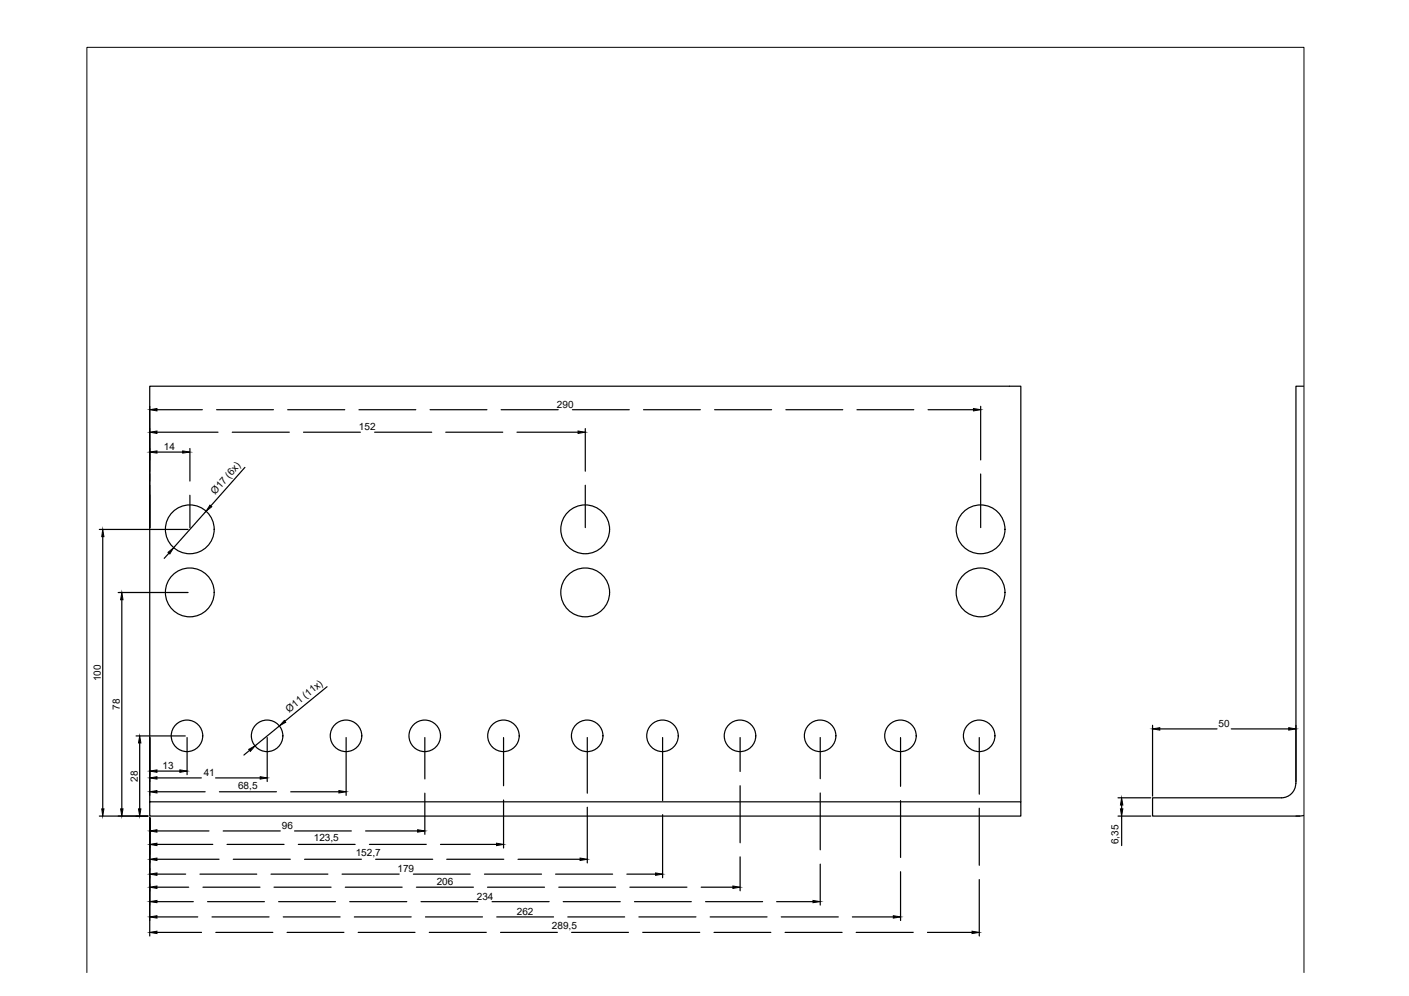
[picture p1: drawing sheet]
<svg xmlns="http://www.w3.org/2000/svg" width="297mm" height="210mm" viewBox="0 0 297 210" stroke-linecap="round" stroke-linejoin="round" font-family="sans-serif">
<!-- layer: 0 -->
<g fill="none" stroke="#000" stroke-width=".25">
<path d="M31.6 85.6v25.6M33.1 95.3h5.4M33.1 91.1h12.9M33.1 86.3h9.6M40 94.5v6.9M45.7 86.3h11.9M49 91.1h12M51.6 98.5l-7.2 8.1M60.6 86.3h12.1M64 91.1h12M75.7 86.3h12M79 91.1h12"/>
<path d="M90.7 86.3h11.9M94 91.1h12M105.6 86.3h12.1M109 91.1h12.9M120.7 86.3h12M123.4 90.3v9M135.7 86.3h11.9M150.7 86.3h12M165.7 86.3h12M180.7 86.3h11.9M195.7 86.3h9.5M206.7 85.6v11.3"/>
<path d="M206.7 99.9v11.3M274.9 81.4h-1.7v83.7M20.9 111.6h18.8M21.7 113.1v57.4M35.6 116.6l-1 1.1M40 104.4v6.8M43.4 107.8l-6.8 7.6M123.4 102.3v8.9M24.9 124.9h14.8M25.7 126.4v44.1M28.7 155.1h10.4M29.4 156.6v13.9"/>
<path d="M31.6 155.4v12.2M39.4 155.4v7.9M52.6 158.1l-1.2 1M56.3 155.4v9.3M58.9 153l-5.1 4.2M68.9 144.7l-8.8 7.3M73 155.4v12.2M89.6 155.4v8.8M106.2 155.4v10.2M123.8 155.4v11.8M139.7 155.4v13.3M156 155.4v7.2"/>
<path d="M172.9 155.4v8.7M189.9 155.4v10.3M206.4 155.4v12M243 152.9v14.9M244.5 153.6h12.1M259.6 153.6h12.1M273.2 152.9v11.8M20.9 172h10.3M31.6 169h183.6v3h-183.6v-90.6h183.6v87.6M31.6 172.4v24.9M33.1 162.5h4.8M33.1 163.9h9.3"/>
<path d="M33.1 166.9h10.2M33.1 175.1h11M33.1 178h11.8M45.5 163.9h9.3M46.3 166.9h12M47.1 175.1h12M47.9 178h12M61.3 166.9h10.1M62.1 175.1h12M62.9 178h12M77.1 175.1h10.9M77.9 178h12"/>
<path d="M89.6 167.2v8.6M92.9 178h11.8M106.2 168.6v10.1M123.8 170.1v11.7M139.7 171.7v13.3M156 165.6v12M172.9 167.1v12M189.9 168.7v12M206.4 170.3v12.1M235.7 172h6.9M235.7 168.1h6.9M236.5 169.7v.8"/>
<path d="M236.5 172v6.2M273.2 165.1a3 3 0 0 1-3.1 3h-27.1v3.9h31M274.9 171.9l-1.7 .1M33.1 181.1h13.1M33.1 184.2h6M33.1 187h6.7M33.1 190h7.7M33.1 193.2h8.6M33.1 196.5h9.4M42.1 184.2h12M42.8 187h12M43.8 190h11.9"/>
<path d="M44.7 193.2h12M45.5 196.5h12M49.2 181.1h12M57.1 184.2h12M57.8 187h12M58.7 190h12M59.7 193.2h12M60.5 196.5h12M64.2 181.1h12M72.1 184.2h12M72.8 187h12M73.7 190h12.1"/>
<path d="M74.7 193.2h12M75.5 196.5h12M79.2 181.1h12M87.2 184.2h11.9M87.8 187h12M88.8 190h11.9M89.7 193.2h12M90.5 196.5h12M94.2 181.1h12M102.1 184.2h12.1M102.8 187h12M103.7 190h12.1"/>
<path d="M104.7 193.2h12M105.5 196.5h12M109.2 181.1h13.1M117.1 184.2h12M117.8 187h12M118.7 190h12.1M119.7 193.2h12M120.5 196.5h12M132.2 184.2h6M132.8 187h12M133.8 190h11.9M134.7 193.2h12"/>
<path d="M135.5 196.5h12M147.8 187h6.7M148.7 190h12.1M149.7 193.2h12M150.5 196.5h12M156 180.6v7.1M163.7 190h7.7M164.7 193.2h12M165.5 196.5h12M172.9 182.1v8.6M179.7 193.2h8.6M180.5 196.5h12"/>
<path d="M189.9 183.7v10.3M195.5 196.5h9.4M206.4 185.4v11.9"/>
<circle cx="40" cy="111.6" r="5.1"/>
<circle cx="123.4" cy="111.6" r="5.1"/>
<circle cx="206.7" cy="111.6" r="5.1"/>
<circle cx="40" cy="124.8" r="5.1"/>
<circle cx="123.4" cy="124.8" r="5.1"/>
<circle cx="206.7" cy="124.8" r="5.1"/>
<circle cx="39.4" cy="155.1" r="3.3"/>
<circle cx="56.3" cy="155.1" r="3.3"/>
<circle cx="72.9" cy="155.1" r="3.3"/>
<circle cx="89.5" cy="155.1" r="3.3"/>
<circle cx="106.1" cy="155.1" r="3.3"/>
<circle cx="123.8" cy="155.1" r="3.3"/>
<circle cx="139.7" cy="155.1" r="3.3"/>
<circle cx="156" cy="155.1" r="3.3"/>
<circle cx="172.9" cy="155.1" r="3.3"/>
<circle cx="189.8" cy="155.1" r="3.3"/>
<circle cx="206.4" cy="155.1" r="3.3"/>
</g>
<g fill="#000" stroke="#000" stroke-width=".21">
<path d="M31.6 95.3l1.5-.3v.5zM31.6 91.1l1.5-.3v.5zM31.6 86.3l1.5-.2v.5zM38.5 95l1.5 .3-1.5 .2zM121.9 90.8l1.5 .3-1.5 .2zM205.2 86.1l1.5 .2-1.5 .3zM21.7 111.6l.2 1.5h-.5zM35.4 116.4l1.2-1-.8 1.3zM44.3 106.5l.3 .3-1.2 1zM25.7 124.9l.2 1.5h-.5zM29.4 155.1l.3 1.5h-.5zM52.4 157.9l1.4-.7-1 1.2z"/>
<path d="M59.9 151.8l.3 .4-1.3 .8zM243 153.6l1.5-.2v.5zM271.7 153.4l1.5 .2-1.5 .3zM21.4 170.5h.5l-.2 1.5zM25.4 170.5h.5l-.2 1.5zM29.2 170.5h.5l-.3 1.5zM31.6 162.5l1.5-.3v.6zM31.6 163.9l1.5-.2v.5zM31.6 166.9l1.5-.3v.5zM31.6 175.1l1.5-.2v.5zM31.6 178l1.5-.3v.5zM37.9 162.2l1.5 .3-1.5 .3z"/>
<path d="M54.8 163.7l1.5 .2-1.5 .3zM71.4 166.6l1.6 .3-1.6 .2zM88 174.9l1.6 .2-1.6 .3zM104.7 177.7l1.5 .3-1.5 .2zM236.5 168.1l.2 1.6h-.5zM236.2 170.5h.5l-.2 1.5zM31.6 181.1l1.5-.3v.5zM31.6 184.2l1.5-.2v.5zM31.6 187l1.5-.3v.5zM31.6 190l1.5-.2v.4zM31.6 193.2l1.5-.2v.5zM31.6 196.5l1.5-.3v.6z"/>
<path d="M122.3 180.8l1.5 .3-1.5 .2zM138.2 184l1.5 .2-1.5 .3zM154.5 186.7l1.5 .3-1.5 .2zM171.4 189.8l1.5 .2-1.5 .2zM188.3 193l1.6 .2-1.6 .3zM204.9 196.2l1.5 .3-1.5 .3z"/>
</g>
<path d="M18.3 205v-195h256.6v195" fill="none" stroke="#000" stroke-width=".21"/>
<g font-size="2.1">
<text x="117.4" y="86">290</text>
<text x="34.6" y="94.9">14</text>
<text x="75.7" y="90.7">152</text>
<text x="45.4" y="104.3" transform="rotate(-48 45.4 104.3)">Ø17 (6x)</text>
<text x="21.3" y="143.6" transform="rotate(-90 21.3 143.6)">100</text>
<text x="25.3" y="149.6" transform="rotate(-90 25.3 149.6)">78</text>
<text x="60.9" y="150.2" transform="rotate(-39 60.9 150.2)">Ø11 (11x)</text>
<text x="256.9" y="153.2">50</text>
<text x="29.1" y="164.7" transform="rotate(-90 29.1 164.7)">28</text>
<text x="34.3" y="162.1">13</text>
<text x="43" y="163.6">41</text>
<text x="50.2" y="166.2">68,5</text>
<text x="59.4" y="174.7">96</text>
<text x="66.2" y="177.3">123,5</text>
<text x="235.8" y="177.9" transform="rotate(-90 235.8 177.9)">6,35</text>
<text x="75" y="180.4">152,7</text>
<text x="83.8" y="183.8">179</text>
<text x="92.1" y="186.6">206</text>
<text x="100.5" y="189.6">234</text>
<text x="109" y="192.9">262</text>
<text x="116.4" y="195.8">289,5</text>
</g>
</svg>
